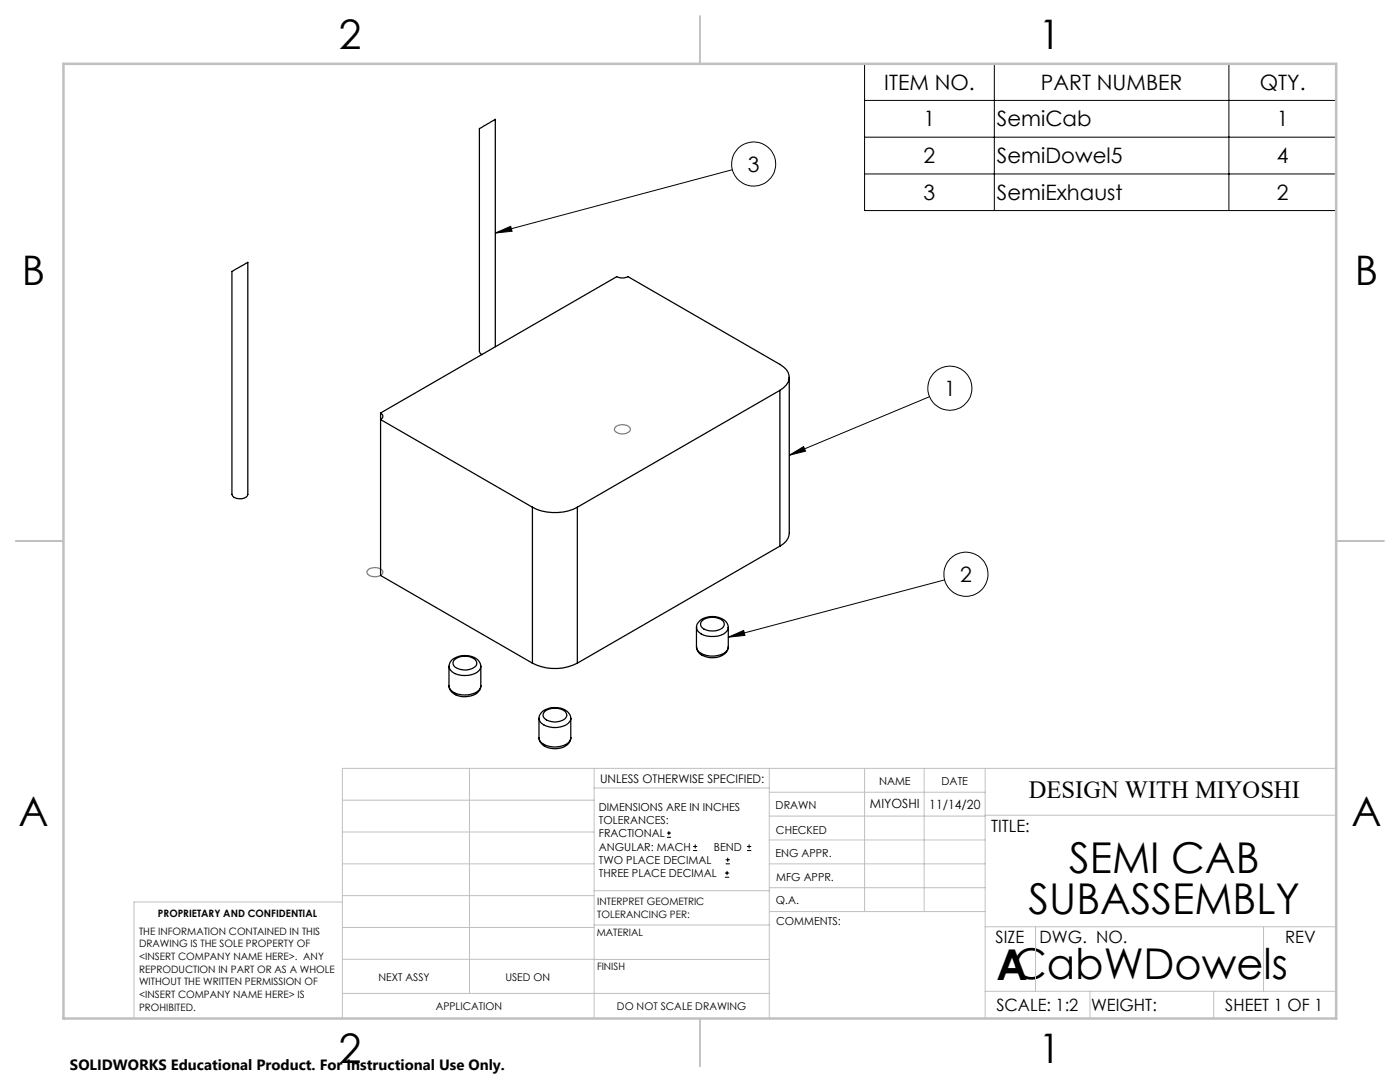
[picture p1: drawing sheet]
<svg xmlns="http://www.w3.org/2000/svg" width="279mm" height="216mm" viewBox="0 0 279 216" stroke-linecap="round" stroke-linejoin="round" font-family="sans-serif">
<g fill="none" stroke="#000" stroke-width=".2">
<path d="M172.5 12.7h94.2v29.3h-94.2zM198.4 12.7v29.3M245.3 12.7v29.3M146.2 33.9l-47.4 12.6M172.5 20h94.2M172.5 27.4h94.2M172.5 34.7h94.2M98.8 46.5l3.1-1.3 .3 .9zM185.5 79.2l-28 11.6M157.5 90.8l2.9-1.7 .4 .9zM188.5 115.7l-43.2 11.4M145.3 127.1l3.1-1.3 .3 1z"/>
<path d="M133.1 167.1h.8M133.1 166.2h.8M133.5 165.8v.9M138.3 169.7h.8M138.3 168.9h.8M138.7 168.5v.8M144.7 175h.8M144.7 174.2h.8M144.8 172.4h.9M144.8 171.6h.9M145.1 173.8v.8M145.2 171.1v.9"/>
<path d="M149.1 169.7h.8M149.1 168.9h.8M149.5 168.5v.8"/>
<circle cx="150.4" cy="32.7" r="4.4"/>
<circle cx="189.6" cy="77.5" r="4.4"/>
<circle cx="192.8" cy="114.6" r="4.4"/>
</g>
<path d="M122.8 85.3a2.08 2.08 0 0 1 3 .2 1.09 1.09 0 0 1-1.3 1.1 1.52 1.52 0 0 1-1.9-1zM73.6 113.6a2.15 2.15 0 0 1 2.8 .4 1.26 1.26 0 0 1-1.7 1.1 1.1 1.1 0 0 1-1.4-1.2z" fill="none" stroke="#808080" stroke-width=".25"/>
<g fill="none" stroke="#c0c0c0" stroke-width=".2">
<path d="M68.3 159.7h50.3M93.7 153.3v44.9M118.6 153.3v49.9M118.6 157.2h34.9M153.5 153.3v49.9M153.5 158.1h43.1M172.5 153.3v28.6M184.4 153.3v28.6M196.6 153.3v49.9M266.7 153.3h-198.4v49.9M68.3 178.7h50.3M68.3 172.4h50.3"/>
<path d="M68.3 166h50.3M68.3 180h-41.6v23.2M118.6 177.7h35M153.5 167.6h43.1M153.5 162.8h43.1M153.5 172.4h43.1M153.5 177.1h43.1M196.6 162.7h70.1M68.3 198.2h85.2M68.3 191.4l85.2 .1M68.3 185.1h50.3M118.6 184.6h35"/>
<path d="M153.6 181.9h43M196.6 197.8h70.1M196.6 184.9h70.1M206.7 184.9v12.9M217.5 197.8v5.4M242.2 197.8v5.4M252.2 184.9v12.9"/>
</g>
<path d="M139.7 3.2v9.5M3.1 107.9h9.6M266.7 107.9h9.5M139.7 203.2v9.6" fill="none" stroke="#c0c0c0" stroke-width=".25"/>
<path d="M12.7 12.7h254v190.5h-254z" fill="none" stroke="#c0c0c0" stroke-width=".5"/>
<path d="M98.8 46.5l3.1-1.3 .3 .9zM157.5 90.8l2.9-1.7 .4 .9zM145.3 127.1l3.1-1.3 .3 1z" fill="#000"/>
<g fill="none" stroke="#000" stroke-width=".25">
<path d="M46.3 54.2l3.2-1.8v46.2a1.39 1.39 0 0 1-1.8 .9 1.3 1.3 0 0 1-1.4-.9zM98.8 69.2v-45.4l-3.1 1.8v44.5l.1 .4 .4 .3M155.6 77.9a2.7 2.7 0 0 0 1.3-4.2l-1.3-1-30.3-17.5a2.7 2.7 0 0 1-2.2 0l-47.1 27.2M155.6 77.9l-40.4 23.3M155.6 77.9v31.1M157.5 75.3v31.1a2.91 2.91 0 0 1-1.9 2.6M76 82.4a.69 .69 0 0 1 .4 .7 .69 .69 0 0 1-.4 .6l30.3 17.5M76 82.4v32.4l30.3 17.5M106.3 101.2a9.9 9.9 0 0 0 8.9 0M106.3 101.2v31.1M115.2 101.2v31.1M155.6 109l-40.4 23.3"/>
<path d="M89.6 133a2.88 2.88 0 0 1 3.5-2.2 2.79 2.79 0 0 1 2.9 2.1v.1M89.6 133a2.43 2.43 0 0 0 2.4 1.8 4 4 0 0 0 3.9-1.4l.1-.4M89.6 133v3.8a2.43 2.43 0 0 0 2.4 1.8 4 4 0 0 0 3.9-1.3l.1-.5M89.6 136.8a2.36 2.36 0 0 0 2.3 2.2 3.4 3.4 0 0 0 4-1.7l.1-.4M90.6 131.8a3.3 3.3 0 0 1 4.4 0 .9 .9 0 0 1-.4 1.4 3.4 3.4 0 0 1-4-.4l-.2-.7zM96 133v3.8M106.3 132.3a9.9 9.9 0 0 0 8.9 0M139 125.2a2.32 2.32 0 0 1 2.4-2.1 3.3 3.3 0 0 1 3.9 1.7v.4M140.1 123.9a3.2 3.2 0 0 1 4.4 .3 1.18 1.18 0 0 1-1.1 1.5 3.2 3.2 0 0 1-3.5-.8v-.7zM145.3 129.1a2.65 2.65 0 0 1-3 2.1 2.79 2.79 0 0 1-3.3-2.1M145.3 125.2a2.27 2.27 0 0 1-2.1 1.7 4.2 4.2 0 0 1-4-1.1l-.2-.6v3.9a2.18 2.18 0 0 0 2.1 1.7 4.2 4.2 0 0 0 4.1-1.1l.1-.6M145.3 125.2v3.9"/>
<path d="M107.6 143.3a2.09 2.09 0 0 1 1.8-1.9 3.5 3.5 0 0 1 4.5 1.6v.3M108.7 142a3.5 3.5 0 0 1 4.1 0 1.14 1.14 0 0 1 .2 1.2 1.14 1.14 0 0 1-1.1 .7 3.2 3.2 0 0 1-3.5-.8v-.8zM113.9 147.2a2.64 2.64 0 0 1-3 2.2 2.85 2.85 0 0 1-3.3-2.2M113.9 143.3a2.18 2.18 0 0 1-2.1 1.8 4.2 4.2 0 0 1-4.1-1.2l-.1-.6v3.9a2.18 2.18 0 0 0 2.1 1.7 4.3 4.3 0 0 0 4-1.1l.2-.6M113.9 143.3v3.9"/>
</g>
<g font-size="8.5">
<text x="213.4" y="174.2">SEMI CAB</text>
<text x="205.3" y="182.3">SUBASSEMBLY</text>
<text x="198.9" y="195.5">ACabWDowels</text>
</g>
<g font-size="8.1">
<text x="67.6" y="9.7">2</text>
<text x="207.3" y="9.7">1</text>
<text x="4.4" y="57">B</text>
<text x="270.4" y="57">B</text>
<text x="3.7" y="164.9">A</text>
<text x="269.7" y="164.9">A</text>
<text x="67.6" y="212.2">2</text>
<text x="207.3" y="212.2">1</text>
</g>
<text font-size="4.9" x="205.3" y="159.3">DESIGN WITH MIYOSHI</text>
<g font-size="4.2">
<text x="176.5" y="17.9">ITEM NO.</text>
<text x="207.7" y="17.9">PART NUMBER</text>
<text x="251.4" y="17.9">QTY.</text>
<text x="184.3" y="25.2">1</text>
<text x="199" y="25.2">SemiCab</text>
<text x="254.8" y="25.2">1</text>
<text x="149.3" y="34.2">3</text>
<text x="184.3" y="32.5">2</text>
<text x="199" y="32.5">SemiDowel5</text>
<text x="254.8" y="32.5">4</text>
<text x="184.3" y="39.9">3</text>
<text x="199" y="39.9">SemiExhaust</text>
<text x="254.8" y="39.9">2</text>
<text x="188.4" y="79">1</text>
<text x="191.6" y="116.1">2</text>
</g>
<g font-size="3.4">
<text x="197.8" y="166">TITLE:</text>
<text x="198.7" y="188.1">SIZE</text>
<text x="207.5" y="188.1">DWG. NO.</text>
<text x="256.5" y="188.2">REV</text>
<text x="198.8" y="201.7">SCALE: 1:2</text>
<text x="217.7" y="201.8">WEIGHT:</text>
<text x="244.5" y="201.7">SHEET 1 OF 1</text>
</g>
<text font-size="3" x="14" y="213.5">SOLIDWORKS Educational Product. For Instructional Use Only.</text>
<g font-size="2.5">
<text x="173.6" y="161.3">MIYOSHI</text>
<text x="185.5" y="161.4">11/14/20</text>
</g>
<text font-size="2.4" x="119.8" y="156.2">UNLESS OTHERWISE SPECIFIED:</text>
<g font-size="2.2">
<text x="119.5" y="161.8">DIMENSIONS ARE IN INCHES</text>
<text x="154.8" y="161.4">DRAWN</text>
<text x="175.4" y="156.6">NAME</text>
<text x="187.9" y="156.7">DATE</text>
<text x="119.5" y="164.4">TOLERANCES:</text>
<text x="119.5" y="167.1">FRACTIONAL</text>
<text x="154.9" y="166.3">CHECKED</text>
<text x="119.5" y="169.7">ANGULAR: MACH</text>
<text x="119.5" y="172.4">TWO PLACE DECIMAL</text>
<text x="142.5" y="169.7">BEND</text>
<text x="154.8" y="171">ENG APPR.</text>
<text x="119.5" y="175">THREE PLACE DECIMAL</text>
<text x="154.9" y="175.7">MFG APPR.</text>
<text x="154.9" y="180.4">Q.A.</text>
<text x="154.9" y="184.6">COMMENTS:</text>
</g>
<g font-size="2.1">
<text x="75.5" y="195.7">NEXT ASSY</text>
<text x="100.9" y="195.7">USED ON</text>
<text x="86.9" y="201.5">APPLICATION</text>
<text x="123.1" y="201.6">DO NOT SCALE DRAWING</text>
</g>
<g font-size="2">
<text x="31.5" y="182.9">PROPRIETARY AND CONFIDENTIAL</text>
<text x="119.2" y="180.6">INTERPRET GEOMETRIC</text>
<text x="119.2" y="183.1">TOLERANCING PER:</text>
<text x="27.8" y="186.5">THE INFORMATION CONTAINED IN THIS</text>
<text x="27.8" y="189">DRAWING IS THE SOLE PROPERTY OF</text>
<text x="27.8" y="191.6">&lt;INSERT COMPANY NAME HERE&gt;. ANY</text>
<text x="119.1" y="186.7">MATERIAL</text>
<text x="27.8" y="194.1">REPRODUCTION IN PART OR AS A WHOLE</text>
<text x="27.8" y="196.6">WITHOUT THE WRITTEN PERMISSION OF</text>
<text x="119.1" y="193.5">FINISH</text>
<text x="27.8" y="199.1">&lt;INSERT COMPANY NAME HERE&gt; IS</text>
<text x="27.8" y="201.7">PROHIBITED.</text>
</g>
</svg>
